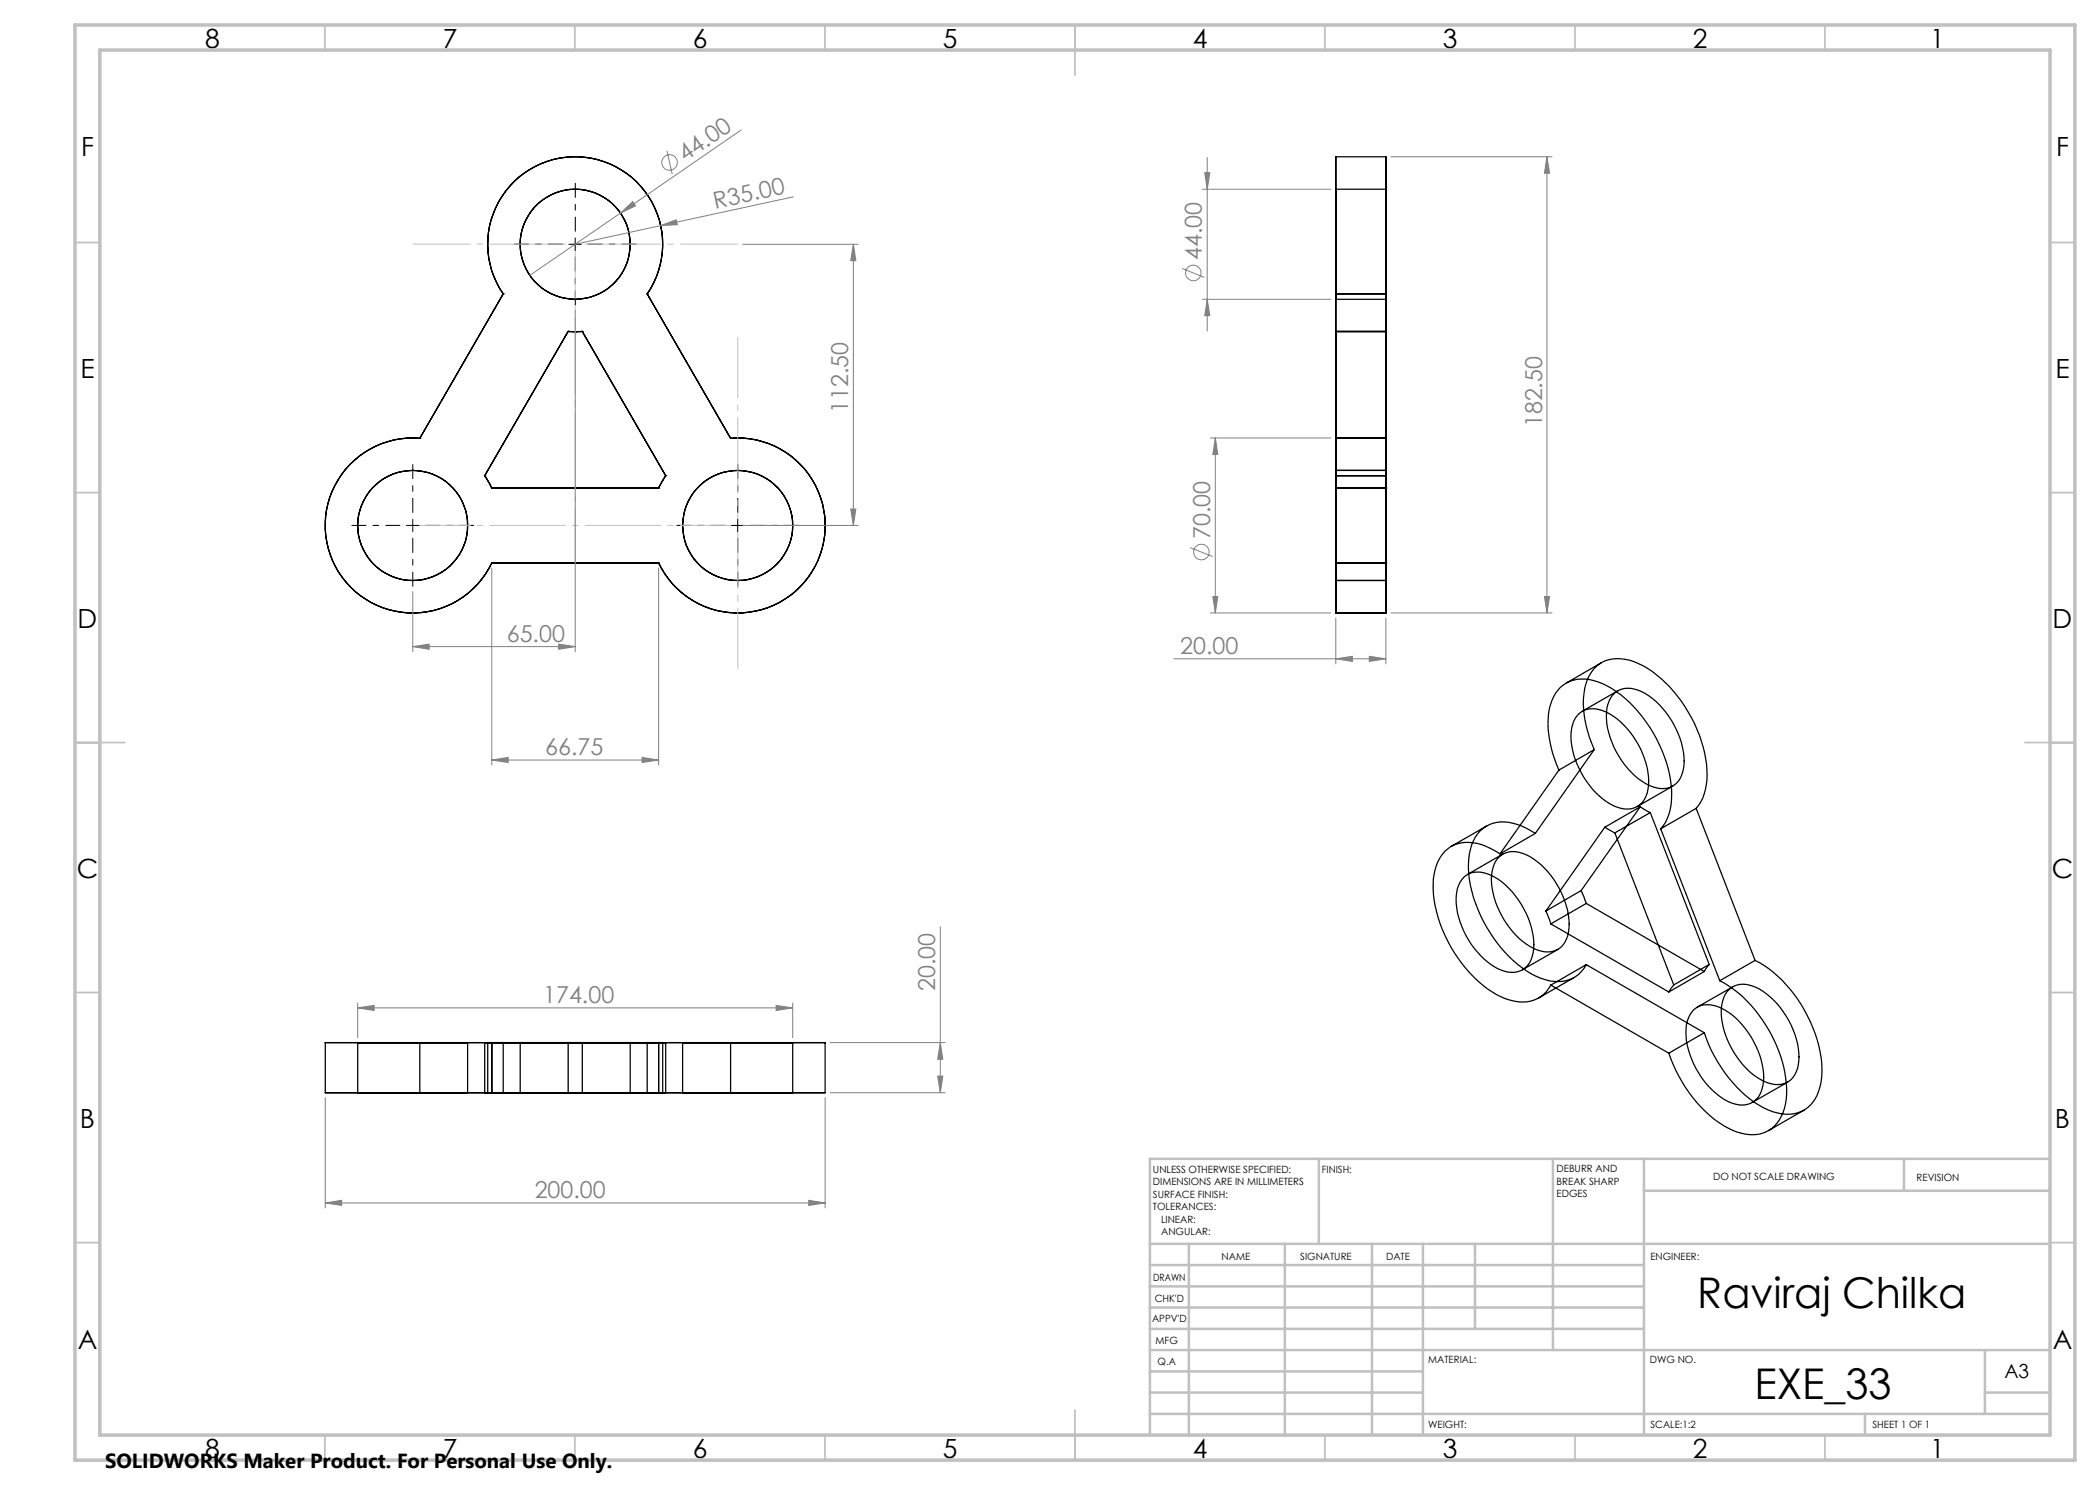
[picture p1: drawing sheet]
<svg xmlns="http://www.w3.org/2000/svg" width="420mm" height="297mm" viewBox="0 0 420 297" stroke-linecap="round" stroke-linejoin="round" font-family="sans-serif">
<g fill="none" stroke="#000" stroke-width=".25">
<path d="M267.2 31.4v27.4zM267.2 37.8v22.1zM267.2 31.4h10M267.2 37.8h10M277.2 37.8v22.1zM277.2 31.4v27.4zM100.6 58.8a17.5 17.5 0 0 1 14.4-27.5 17.5 17.5 0 0 1 14.4 27.5M100.6 58.8h.1M100.6 58.8l-16.6 28.9M129.4 58.8h.1M129.4 58.8l16.7 28.9M267.2 59.9h10"/>
<path d="M267.2 58.8v36.3M267.2 58.8h10M277.2 58.8v36.3M113.6 66.3h2.9M113.6 66.3h.1M113.6 66.3l-16.7 28.8M116.5 66.3h.1M116.5 66.3l16.6 28.8M267.2 66.3h.1M267.2 66.4h10M267.2 66.3h10M277.2 66.3h.1"/>
<path d="M84 87.7a17.5 17.5 0 0 0-16.6 26.2 17.5 17.5 0 0 0 31-1.3M84 87.7h.1M96.9 95.1l1.5 2.5M96.9 95.1h.1M98.4 97.6h.1M98.4 97.6h33.3M131.7 97.6h.1M133.1 95.1l-1.4 2.5M133.1 95.1h.1M146.1 87.7a17.5 17.5 0 0 1 16.6 26.2 17.5 17.5 0 0 1-31-1.3M146.1 87.7h.1M267.2 95.1v2.5"/>
<path d="M267.2 94.1v22zM267.2 97.6h.1M267.2 97.6h10M267.2 87.6h10M267.2 94.1h10M267.2 95.1h10M277.2 94.1v22zM277.2 95.1v2.5M277.2 97.6h.1M98.4 112.6h.1M98.4 112.6h33.3M131.7 112.6h.1"/>
<path d="M267.2 112.6v10v-35h10v35v-10M267.2 112.6h.1M267.2 112.6h10M267.2 116.1h10M277.2 112.6h.1M267.2 122.6h10M320.3 132.5l-7.1 4.1M322.8 138.7a4.6 4.6 0 0 1 5.5-.4 16.8 16.8 0 0 1 8.5 14.7 4.8 4.8 0 0 1-3.1 4.6 7.8 7.8 0 0 1-6.8-2.5 16.9 16.9 0 0 1-5.6-12.7 5.7 5.7 0 0 1 1.5-3.7zM323.5 138.2l-7 4M311.8 154a20.2 20.2 0 0 1-1.7-13 6.6 6.6 0 0 1 8.7-4.9 20.3 20.3 0 0 1 10.4 8.3 25.2 25.2 0 0 1 5.1 15.8 9.4 9.4 0 0 1-2.2 5.6M311.8 154l-11.8 16.8M315.8 142.8a4.7 4.7 0 0 1 5.4-.4 16.8 16.8 0 0 1 8.5 14.7 4.5 4.5 0 0 1-4.3 4.7 10.3 10.3 0 0 1-6.9-4 16 16 0 0 1-4.2-12.1 5.4 5.4 0 0 1 1.5-2.9z"/>
<path d="M318.8 149.9a20.2 20.2 0 0 1-1.7-13 6.5 6.5 0 0 1 7.9-5 17 17 0 0 1 8.9 5.5 27.8 27.8 0 0 1 7.5 17.6 10 10 0 0 1-2.2 6.7M318.8 149.9l-11.7 16.8M318.8 149.9l-7 4.1M334.5 157.2l-7 4.1M292.8 175.4a5.1 5.1 0 0 1 6.2 .1 17 17 0 0 1 7.7 14.2 4.7 4.7 0 0 1-3 4.6 7.6 7.6 0 0 1-6.8-2.5 16.9 16.9 0 0 1-5.6-12.7 5.9 5.9 0 0 1 1.5-3.7zM297.3 165.2l-7.1 4.1M299.4 171.8a4.3 4.3 0 0 1 5.2-1.1 16 16 0 0 1 8.7 10.6 8.8 8.8 0 0 1-.6 7.6 4.3 4.3 0 0 1-5.2 1.1 16 16 0 0 1-8.7-10.6 8.8 8.8 0 0 1 .6-7.6zM300 170.8a10.9 10.9 0 0 0-7.8-2.2 6.6 6.6 0 0 0-5.2 5.4 19.4 19.4 0 0 0 1.5 12 26.8 26.8 0 0 0 10.8 12.9 8.5 8.5 0 0 0 8.9 .5 6.5 6.5 0 0 0 2-2.4M300.6 170.8l-7.1 4.1M307.1 166.7a10.4 10.4 0 0 0-8.6-2 7.2 7.2 0 0 0-4.6 6.1 23.9 23.9 0 0 0 4.1 15.6 22.4 22.4 0 0 0 10.2 9.2 6.9 6.9 0 0 0 8.6-2l.5-.7M307.1 166.7l-7.1 4.1M316.2 178.1l1.1 2.6"/>
<path d="M316.2 178.1l-7 4.1M321 165.4l2 1.2M321 165.4l-11.8 16.8M323 166.6l11.8 30.4M328 161.4l2.1 1.1M328 161.4l-7 4M328 161.4l-11.8 16.7M330.1 162.5l-7.1 4.1M330.1 162.5l11.7 30.4M332.1 165.8l11.9 30.3M339.2 161.7l11.8 30.4M339.2 161.7l-7.1 4.1"/>
<path d="M309.2 182.2l1 2.6M310.2 184.8l23.6 13.6M310.2 197l23.6 13.6M311.6 189.9l-7.1 4.1M314.8 195.5l-7.1 4.1M317.3 192.9l23.6 13.6M317.3 192.9l-7.1 4.1M317.3 180.7l-7.1 4.1M317.3 180.7l23.6 13.6M334.8 197l-1 1.4M340.9 194.3l-7.1 4.1M341.8 192.9l-.9 1.4"/>
<path d="M341.8 192.9l-7 4.1M344 196.1a26.8 26.8 0 0 1 12.4 15.9 16.9 16.9 0 0 1 .2 10.5 6.5 6.5 0 0 1-8.3 4.2 19.9 19.9 0 0 1-10.4-8.1l-1.5-2.2-1.2-2.2-1.4-3.6M345.4 198.3a4.3 4.3 0 0 1 5.2-1.1 16 16 0 0 1 8.7 10.6 8.8 8.8 0 0 1-.7 7.6 4.2 4.2 0 0 1-5.2 1.1 16 16 0 0 1-8.6-10.6 8.8 8.8 0 0 1 .6-7.6zM346.5 197.4l-7.1 4M351 192.1a24.2 24.2 0 0 1 10.5 11.2 22.2 22.2 0 0 1 2.7 13.3 6.9 6.9 0 0 1-5.5 6.2 11.7 11.7 0 0 1-8.7-3 28.2 28.2 0 0 1-9.1-13.3M351 192.1l-7 4M65.1 208.5v10M71.5 218.5h22zM71.5 208.5h22zM71.5 208.5v10M84 208.5h-18.9h33.3M84 218.5h-18.9h33.3"/>
<path d="M84 208.5h62.1M84 218.5h62.1M84 208.5v10M93.5 208.5v10M97.5 208.5h35h-3.1v10h3.1h-35h3.1v-10zM97.5 208.5v10M98.4 208.5h-1.5v10h1.5M98.4 208.5v10M104 208.5h22zM104 218.5h22zM104 208.5v10M113.6 208.5h2.9v10h-2.9z"/>
<path d="M126 208.5v10M131.7 208.5h33.3h-18.9M131.7 218.5h33.3h-18.9M131.7 208.5h1.4v10h-1.4M131.7 208.5v10M132.5 208.5v10M136.5 208.5h22zM136.5 218.5h22zM136.5 208.5v10M146.1 208.5v10M158.5 208.5v10M165 208.5v10"/>
<path d="M338.7 202a5.1 5.1 0 0 1 6.2 0 17 17 0 0 1 7.8 14.3 4.7 4.7 0 0 1-3.1 4.5 7.6 7.6 0 0 1-6.8-2.4 17.2 17.2 0 0 1-5.6-11.9 6.2 6.2 0 0 1 1.5-4.5zM340.9 206.5l-7.1 4.1M357.5 216.4l-7.1 4.1M360.8 222l-7.1 4.1"/>
<circle cx="115" cy="48.9" r="11"/>
<circle cx="82.5" cy="105.1" r="11"/>
<circle cx="147.5" cy="105.1" r="11"/>
</g>
<g fill="none" stroke="#808080" stroke-width=".2">
<path d="M133.4 30.2l1 4.7M148.2 26l-42.2 29.1M158.7 39.4l-43.7 9.5M240.5 37.8h25.7M240.9 34.5h1.1l-.6 3.3zM241.4 31.5v34.7M278.2 31.4h32.2M309.4 31.4l.5 3.2h-1zM309.4 31.4v91.2M124.1 42.6l2.4-2.3 .6 .9zM132.2 45.1l3.1-1.1 .2 .9zM148.6 48.9h23.1"/>
<path d="M170.7 48.9l.5 3.2h-1.1zM170.7 48.9v56.2M236.4 53.7l4.5 1.8M240.5 59.9h25.7M241.4 59.9l.6 3.2h-1.1zM115 62.1v68.2M242.1 87.6h24.1M243.1 87.6l.5 3.3h-1zM243.1 87.6v35M82.5 118.4v11.9M98.4 113.6v39.4M131.7 113.6v39.4"/>
<path d="M148.6 105.1h23.1M170.1 101.8h1.1l-.5 3.3zM238.1 109.5l4.4 1.8M242.6 119.3h1l-.5 3.3zM308.9 119.3h1l-.5 3.3zM82.5 129.3l3.3-.5v1.1zM82.5 129.3h32.5M111.7 128.8l3.3 .5-3.3 .6zM234.7 131.8h42.5M242.1 122.6h24.1M267.2 131.8l3.3-.5v1zM267.2 123.6v9.2"/>
<path d="M273.9 131.3l3.3 .5-3.3 .5zM277.2 123.6v9.2M278.2 122.6h32.2M98.4 152l3.2-.5v1zM98.4 152h33.3M128.4 151.5l3.3 .5-3.3 .5zM188.1 185.3v33.2M65.1 219.5v22.1M71.5 201.6l3.3-.5v1zM71.5 200.6v6.9M71.5 201.6h87M155.2 201.1l3.3 .5-3.3 .5z"/>
<path d="M158.5 200.6v6.9M165 219.5v22.1M166.1 218.5h23M166.1 208.5h23M187.5 215.2h1.1l-.5 3.3zM188.1 208.5l.5 3.3h-1.1zM65.1 240.6l3.2-.5v1zM65.1 240.6h99.9M161.7 240.1l3.3 .5-3.3 .5z"/>
<circle cx="133.9" cy="32.5" r="1.56"/>
<circle cx="238.7" cy="54.6" r="1.56"/>
<circle cx="240.3" cy="110.4" r="1.56"/>
</g>
<path d="M112.6 48.8h-9.8M115.1 46.3v-9.7M115.1 51.3v9.8M117.6 48.8h9.7M80.1 105.1h-9.8M82.6 102.6v-9.8M82.6 107.6v9.7M85.1 105.1h9.7M145.1 105.1h-9.8M147.6 102.6v-9.8M147.6 107.6v9.7M150.1 105.1h9.7" fill="none" stroke="#000" stroke-width=".2" stroke-dasharray="15.2 1.3 1.3 1.3" stroke-dashoffset="12.3" stroke-linecap="butt"/>
<path d="M115.1 48.8v63.8" fill="none" stroke="#c0c0c0" stroke-width=".2" stroke-dasharray="15.2 1.3 1.3 1.3" stroke-dashoffset="4.3" stroke-linecap="butt"/>
<path d="M82.6 48.8h65M82.6 105.1h65" fill="none" stroke="#c0c0c0" stroke-width=".2" stroke-dasharray="15.2 1.3 1.3 1.3" stroke-dashoffset="3.7" stroke-linecap="butt"/>
<path d="M147.6 67.4v66.4" fill="none" stroke="#c0c0c0" stroke-width=".2" stroke-dasharray="15.2 1.3 1.3 1.3" stroke-dashoffset="3" stroke-linecap="butt"/>
<path d="M113.8 48.9h2.5M115 47.6v2.5M81.3 105.1h2.5M82.5 103.9v2.5M146.3 105.1h2.5M147.5 103.9v2.5" fill="none" stroke="#000" stroke-width=".2"/>
<g fill="none" stroke="#c0c0c0" stroke-width=".35">
<path d="M65 5v5M115 5v5M165 5v5M215 5v10M265 5v5M315 5v5M365 5v5M15 48.5h5M410 48.5h5M15 98.5h5M410 98.5h5M15 148.5h10"/>
<path d="M405 148.5h10M15 198.5h5M410 198.5h5M15 248.5h5M410 248.5h5M65 287v5M115 287v5M165 287v5M215 282v10M265 287v5M315 287v5M365 287v5"/>
</g>
<g fill="none" stroke="#c0c0c0" stroke-width=".5">
<path d="M263.8 231.8v17M310.6 231.8v38.2M328.8 231.8v55.2M328.8 238.2h81.2M380.8 231.8v6.4M410 231.8h-180v55.2M230 248.8h180M230 257.3h98.8M230 253h98.8M237.8 248.8v38.2M257 248.8v38.2M274.4 248.8v38.2"/>
<path d="M284.6 248.8v38.2M295 248.8v17M230 265.8h98.8M230 261.5h98.8M230 278.5h54.6M230 274.3h54.6M230 270h180M397 278.5h13M397 270v12.8M230 282.8h180M373 282.8v4.2"/>
</g>
<path d="M15 5h400v287h-400zM20 10h390v277h-390z" fill="none" stroke="#c0c0c0" stroke-width=".7"/>
<g fill="#808080">
<path d="M132.2 45.1l3.1-1.1 .2 .9z"/>
<path d="M124.1 42.6l2.4-2.3 .6 .9z"/>
<path d="M111.7 128.8l3.3 .5-3.3 .6zM82.5 129.3l3.3-.5v1.1z"/>
<path d="M98.4 152l3.2-.5v1zM128.4 151.5l3.3 .5-3.3 .5zM65.1 240.6l3.2-.5v1zM161.7 240.1l3.3 .5-3.3 .5zM71.5 201.6l3.3-.5v1zM155.2 201.1l3.3 .5-3.3 .5zM267.2 131.8l3.3-.5v1zM273.9 131.3l3.3 .5-3.3 .5z"/>
<path d="M187.5 215.2h1.1l-.5 3.3zM188.1 208.5l.5 3.3h-1.1zM242.6 119.3h1l-.5 3.3zM243.1 87.6l.5 3.3h-1z"/>
<path d="M309.4 31.4l.5 3.2h-1zM308.9 119.3h1l-.5 3.3zM240.9 34.5h1.1l-.6 3.3zM241.4 59.9l.6 3.2h-1.1z"/>
<path d="M170.1 101.8h1.1l-.5 3.3zM170.7 48.9l.5 3.2h-1.1z"/>
</g>
<g font-size="8.5">
<text x="339.5" y="261.5">Raviraj Chilka</text>
<text x="350.9" y="279.7">EXE_33</text>
</g>
<g font-size="5.3">
<text x="41" y="9.5">8</text>
<text x="88.5" y="9.5">7</text>
<text x="138.5" y="9.5">6</text>
<text x="188.5" y="9.5">5</text>
<text x="238.5" y="9.5">4</text>
<text x="288.5" y="9.5">3</text>
<text x="338.5" y="9.5">2</text>
<text x="386" y="9.5">1</text>
<text x="16.2" y="31.2">F</text>
<text x="411.2" y="31.2">F</text>
<text x="16.1" y="75.5">E</text>
<text x="411.1" y="75.5">E</text>
<text x="15.5" y="125.5">D</text>
<text x="410.5" y="125.5">D</text>
<text x="15.4" y="175.5">C</text>
<text x="410.4" y="175.5">C</text>
<text x="16" y="225.5">B</text>
<text x="411" y="225.5">B</text>
<text x="15.5" y="269.7">A</text>
<text x="410.5" y="269.7">A</text>
<text x="41" y="291.5">8</text>
<text x="88.5" y="291.5">7</text>
<text x="138.5" y="291.5">6</text>
<text x="188.5" y="291.5">5</text>
<text x="238.5" y="291.5">4</text>
<text x="288.5" y="291.5">3</text>
<text x="338.5" y="291.5">2</text>
<text x="386" y="291.5">1</text>
</g>
<g font-size="4.7" fill="#808080">
<text x="137" y="32.4" transform="rotate(-35 137 32.4)">44.00</text>
<text x="143.1" y="41.7" transform="rotate(-12 143.1 41.7)">R35.00</text>
<text x="240.4" y="52" transform="rotate(-90 240.4 52)">44.00</text>
<text x="169.7" y="82.6" transform="rotate(-90 169.7 82.6)">112.50</text>
<text x="308.4" y="85.5" transform="rotate(-90 308.4 85.5)">182.50</text>
<text x="242" y="107.8" transform="rotate(-90 242 107.8)">70.00</text>
<text x="101.4" y="128.3">65.00</text>
<text x="236" y="130.7">20.00</text>
<text x="109" y="151">66.75</text>
<text x="108.6" y="200.5">174.00</text>
<text x="187.1" y="198.2" transform="rotate(-90 187.1 198.2)">20.00</text>
<text x="106.9" y="239.5">200.00</text>
</g>
<text font-size="4.1" x="21" y="293.7">SOLIDWORKS Maker Product. For Personal Use Only.</text>
<text font-size="3.9" x="400.9" y="275.5">A3</text>
<g font-size="2">
<text x="230.6" y="234.6">UNLESS OTHERWISE SPECIFIED:</text>
<text x="230.6" y="237.1">DIMENSIONS ARE IN MILLIMETERS</text>
<text x="230.6" y="239.6">SURFACE FINISH:</text>
<text x="264.4" y="234.6">FINISH:</text>
<text x="311.3" y="234.5">DEBURR AND</text>
<text x="311.3" y="237">BREAK SHARP</text>
<text x="311.3" y="239.5">EDGES</text>
<text x="342.6" y="236">DO NOT SCALE DRAWING</text>
<text x="383.3" y="236.2">REVISION</text>
<text x="230.6" y="242.1">TOLERANCES:</text>
<text x="232.2" y="244.6">LINEAR:</text>
<text x="232.2" y="247.1">ANGULAR:</text>
<text x="244.3" y="252">NAME</text>
<text x="260" y="251.9">SIGNATURE</text>
<text x="277.2" y="251.9">DATE</text>
<text x="330.1" y="251.9">ENGINEER:</text>
<text x="230.6" y="256.1">DRAWN</text>
<text x="230.9" y="260.3">CHK'D</text>
<text x="230.4" y="264.4">APPV'D</text>
<text x="231.1" y="268.8">MFG</text>
<text x="231.5" y="273">Q.A</text>
<text x="285.6" y="272.5">MATERIAL:</text>
<text x="330" y="272.5">DWG NO.</text>
<text x="285.6" y="285.5">WEIGHT:</text>
<text x="330.1" y="285.6">SCALE:1:2</text>
<text x="374.5" y="285.6">SHEET 1 OF 1</text>
</g>
</svg>
